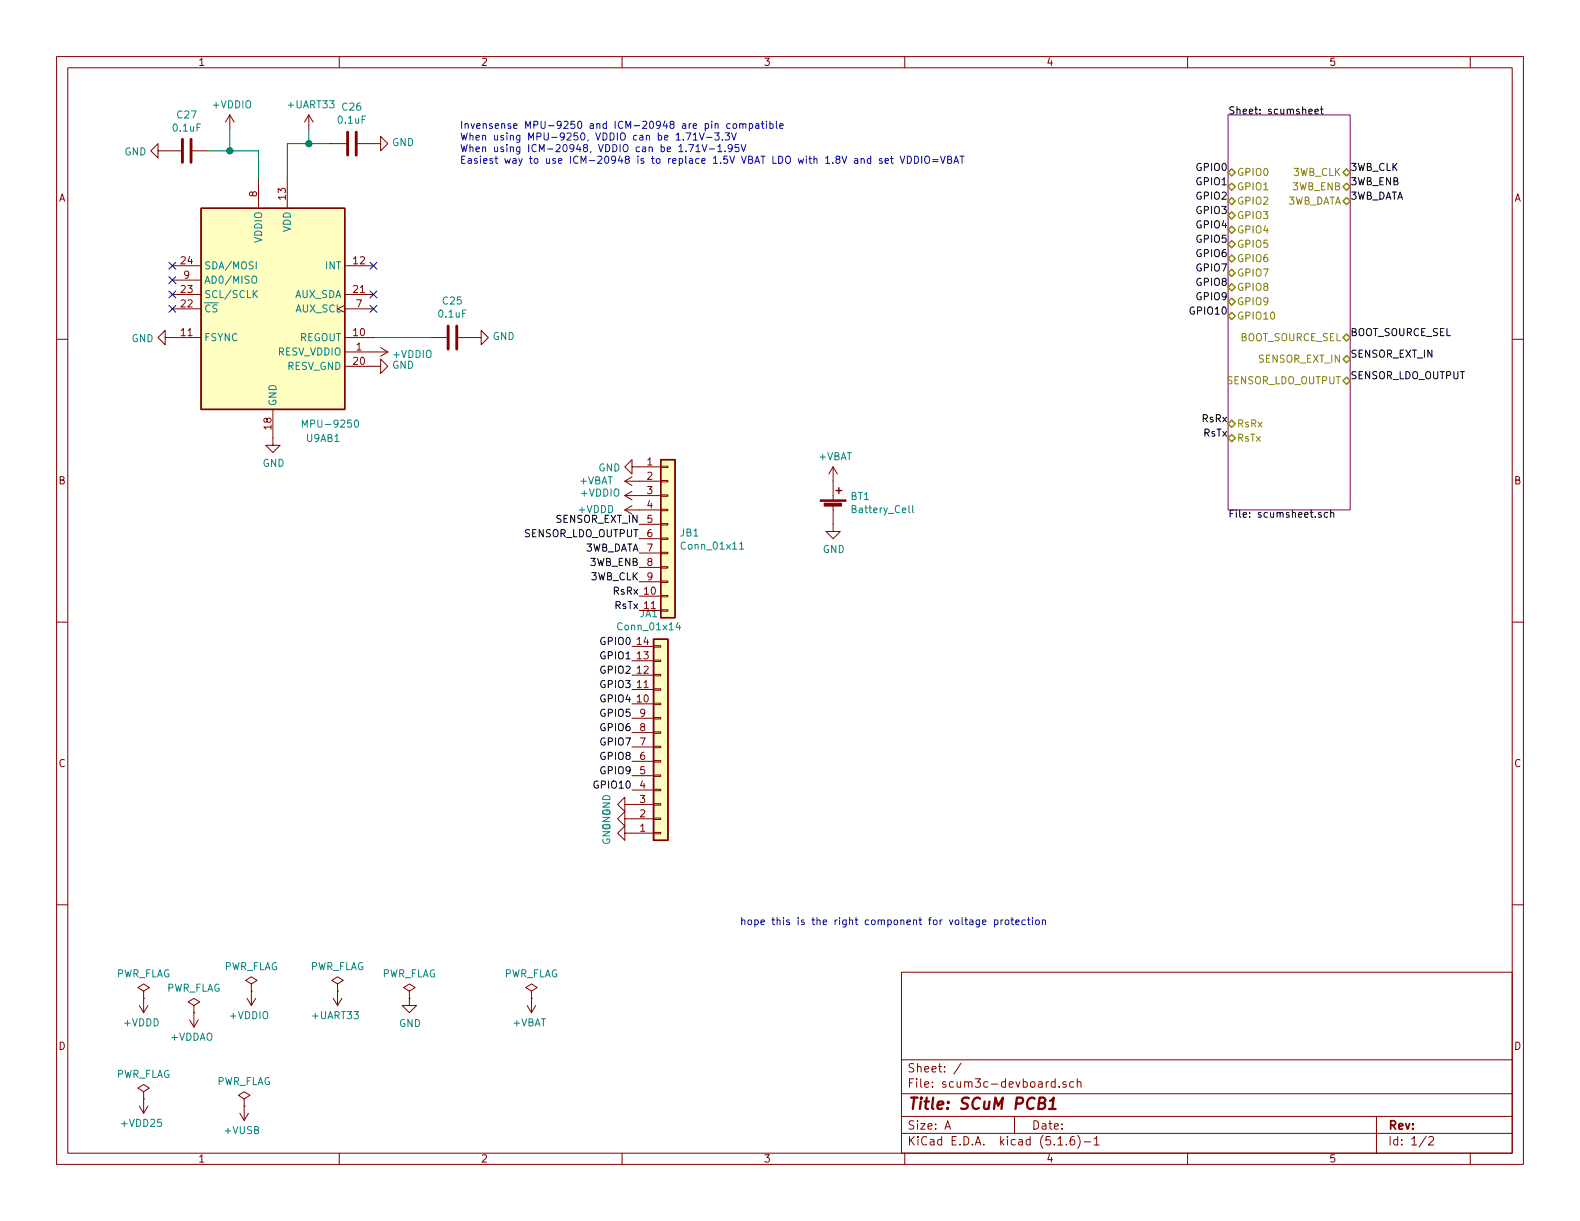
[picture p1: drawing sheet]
EESchema Schematic File Version 4
EELAYER 30 0
EELAYER END
$Descr A 11000 8500
encoding utf-8
Sheet 1 2
Title "SCuM PCB1"
Date ""
Rev ""
Comp ""
Comment1 ""
Comment2 ""
Comment3 ""
Comment4 ""
$EndDescr
NoConn ~ 1200 1950
Wire Wire Line
	3000 2350 2600 2350
$Comp
L power:GND #PWR?
U 1 1
P 3300 2350
AR Path="/5F3B307E/5F3A824C" Ref="#PWR?"  Part="1" 
AR Path="/5F3A824C" Ref="#PWR0101"  Part="1" 
F 0 "#PWR0101" H 3300 2100 50  0001 C CNN
F 1 "GND" V 3305 2222 50  0000 R CNN
F 2 "" H 3300 2350 50  0001 C CNN
F 3 "" H 3300 2350 50  0001 C CNN
	1    3300 2350
	0    -1   -1   0   
$EndComp
$Comp
L Device:C C?
U 1 1
P 3150 2350
AR Path="/5F3B307E/5F3A8252" Ref="C?"  Part="1" 
AR Path="/5F3A8252" Ref="C25"  Part="1" 
F 0 "C25" V 3402 2350 50  0000 C CNN
F 1 "0.1uF" V 3311 2350 50  0000 C CNN
F 2 "Capacitor_SMD:C_0402_1005Metric" H 3188 2200 50  0001 C CNN
F 3 "~" H 3150 2350 50  0001 C CNN
	1    3150 2350
	0    -1   -1   0   
$EndComp
Wire Wire Line
	2150 1000 2300 1000
Connection ~ 2150 1000
Wire Wire Line
	2150 1000 2150 900 
Wire Wire Line
	2000 1000 2150 1000
NoConn ~ 1200 1850
NoConn ~ 1200 2150
NoConn ~ 1200 2050
$Comp
L power:GND #PWR?
U 1 1
P 1200 2350
AR Path="/5F3B307E/5F3A825F" Ref="#PWR?"  Part="1" 
AR Path="/5F3A825F" Ref="#PWR0102"  Part="1" 
F 0 "#PWR0102" H 1200 2100 50  0001 C CNN
F 1 "GND" V 1205 2222 50  0000 R CNN
F 2 "" H 1200 2350 50  0001 C CNN
F 3 "" H 1200 2350 50  0001 C CNN
	1    1200 2350
	0    1    1    0   
$EndComp
$Comp
L power:GND #PWR?
U 1 1
P 1900 3050
AR Path="/5F3B307E/5F3A8265" Ref="#PWR?"  Part="1" 
AR Path="/5F3A8265" Ref="#PWR0103"  Part="1" 
F 0 "#PWR0103" H 1900 2800 50  0001 C CNN
F 1 "GND" H 1905 2877 50  0000 C CNN
F 2 "" H 1900 3050 50  0001 C CNN
F 3 "" H 1900 3050 50  0001 C CNN
	1    1900 3050
	1    0    0    -1  
$EndComp
$Comp
L power:GND #PWR?
U 1 1
P 2600 1000
AR Path="/5F3B307E/5F3A826B" Ref="#PWR?"  Part="1" 
AR Path="/5F3A826B" Ref="#PWR0104"  Part="1" 
F 0 "#PWR0104" H 2600 750 50  0001 C CNN
F 1 "GND" V 2605 872 50  0000 R CNN
F 2 "" H 2600 1000 50  0001 C CNN
F 3 "" H 2600 1000 50  0001 C CNN
	1    2600 1000
	0    -1   -1   0   
$EndComp
$Comp
L Device:C C?
U 1 1
P 2450 1000
AR Path="/5F3B307E/5F3A8271" Ref="C?"  Part="1" 
AR Path="/5F3A8271" Ref="C26"  Part="1" 
F 0 "C26" V 2702 1000 50  0000 C CNN
F 1 "0.1uF" V 2611 1000 50  0000 C CNN
F 2 "Capacitor_SMD:C_0402_1005Metric" H 2488 850 50  0001 C CNN
F 3 "~" H 2450 1000 50  0001 C CNN
	1    2450 1000
	0    -1   -1   0   
$EndComp
$Comp
L draft1library:+UART33 #PWR?
U 1 1
P 2150 900
AR Path="/5F3B307E/5F3A8279" Ref="#PWR?"  Part="1" 
AR Path="/5F3A8279" Ref="#PWR0105"  Part="1" 
F 0 "#PWR0105" H 2150 750 50  0001 C CNN
F 1 "+UART33" H 2165 1073 50  0000 C CNN
F 2 "" H 2150 900 50  0001 C CNN
F 3 "" H 2150 900 50  0001 C CNN
	1    2150 900 
	1    0    0    -1  
$EndComp
Wire Wire Line
	2000 1000 2000 1250
$Comp
L power:GND #PWR?
U 1 1
P 1150 1050
AR Path="/5F3B307E/5F3A8280" Ref="#PWR?"  Part="1" 
AR Path="/5F3A8280" Ref="#PWR0106"  Part="1" 
F 0 "#PWR0106" H 1150 800 50  0001 C CNN
F 1 "GND" V 1155 922 50  0000 R CNN
F 2 "" H 1150 1050 50  0001 C CNN
F 3 "" H 1150 1050 50  0001 C CNN
	1    1150 1050
	0    1    1    0   
$EndComp
$Comp
L Device:C C?
U 1 1
P 1300 1050
AR Path="/5F3B307E/5F3A8286" Ref="C?"  Part="1" 
AR Path="/5F3A8286" Ref="C27"  Part="1" 
F 0 "C27" V 1048 1050 50  0000 C CNN
F 1 "0.1uF" V 1139 1050 50  0000 C CNN
F 2 "Capacitor_SMD:C_0402_1005Metric" H 1338 900 50  0001 C CNN
F 3 "~" H 1300 1050 50  0001 C CNN
	1    1300 1050
	0    1    1    0   
$EndComp
$Comp
L draft1library:+VDDIO #PWR?
U 1 1
P 1600 900
AR Path="/5F3B307E/5F3A828C" Ref="#PWR?"  Part="1" 
AR Path="/5F3A828C" Ref="#PWR0107"  Part="1" 
F 0 "#PWR0107" H 1600 750 50  0001 C CNN
F 1 "+VDDIO" H 1615 1073 50  0000 C CNN
F 2 "" H 1600 900 50  0001 C CNN
F 3 "" H 1600 900 50  0001 C CNN
	1    1600 900 
	1    0    0    -1  
$EndComp
NoConn ~ 2600 2150
NoConn ~ 2600 1850
$Comp
L draft1library:+VDDIO #PWR?
U 1 1
P 2600 2450
AR Path="/5F3B307E/5F3A8294" Ref="#PWR?"  Part="1" 
AR Path="/5F3A8294" Ref="#PWR0108"  Part="1" 
F 0 "#PWR0108" H 2600 2300 50  0001 C CNN
F 1 "+VDDIO" V 2615 2578 50  0000 L CNN
F 2 "" H 2600 2450 50  0001 C CNN
F 3 "" H 2600 2450 50  0001 C CNN
	1    2600 2450
	0    1    1    0   
$EndComp
$Comp
L Sensor_Motion:MPU-9250 U9AB?
U 1 1
P 1900 2150
AR Path="/5F3B307E/5F3A829A" Ref="U9AB?"  Part="1" 
AR Path="/5F3A829A" Ref="U9AB1"  Part="1" 
F 0 "U9AB1" H 2250 1250 50  0000 C CNN
F 1 "MPU-9250" H 2300 1350 50  0000 C CNN
F 2 "Sensor_Motion:InvenSense_QFN-24_3x3mm_P0.4mm" H 1900 1150 50  0001 C CNN
F 3 "https://store.invensense.com/datasheets/invensense/MPU9250REV1.0.pdf" H 1900 2000 50  0001 C CNN
	1    1900 2150
	1    0    0    -1  
$EndComp
$Comp
L power:PWR_FLAG #FLG0101
U 1 1
P 2850 6950
AR Path="/5F3F179B" Ref="#FLG0101"  Part="1" 
AR Path="/5F3B0B28/5F3F179B" Ref="#FLG?"  Part="1" 
F 0 "#FLG0101" H 2850 7025 50  0001 C CNN
F 1 "PWR_FLAG" H 2850 7123 50  0000 C CNN
F 2 "" H 2850 6950 50  0001 C CNN
F 3 "~" H 2850 6950 50  0001 C CNN
	1    2850 6950
	1    0    0    -1  
$EndComp
$Comp
L power:PWR_FLAG #FLG0102
U 1 1
P 3700 6950
AR Path="/5F3F17A1" Ref="#FLG0102"  Part="1" 
AR Path="/5F3B0B28/5F3F17A1" Ref="#FLG?"  Part="1" 
F 0 "#FLG0102" H 3700 7025 50  0001 C CNN
F 1 "PWR_FLAG" H 3700 7123 50  0000 C CNN
F 2 "" H 3700 6950 50  0001 C CNN
F 3 "~" H 3700 6950 50  0001 C CNN
	1    3700 6950
	1    0    0    -1  
$EndComp
$Comp
L power:GND #PWR0113
U 1 1
P 2850 6950
AR Path="/5F3F17A7" Ref="#PWR0113"  Part="1" 
AR Path="/5F3B0B28/5F3F17A7" Ref="#PWR?"  Part="1" 
F 0 "#PWR0113" H 2850 6700 50  0001 C CNN
F 1 "GND" H 2855 6777 50  0000 C CNN
F 2 "" H 2850 6950 50  0001 C CNN
F 3 "" H 2850 6950 50  0001 C CNN
	1    2850 6950
	1    0    0    -1  
$EndComp
$Comp
L draft1library:+VBAT #PWR0114
U 1 1
P 3700 6950
AR Path="/5F3F17AD" Ref="#PWR0114"  Part="1" 
AR Path="/5F3B0B28/5F3F17AD" Ref="#PWR?"  Part="1" 
F 0 "#PWR0114" H 3700 6800 50  0001 C CNN
F 1 "+VBAT" H 3715 7123 50  0000 C CNN
F 2 "" H 3700 6950 50  0001 C CNN
F 3 "" H 3700 6950 50  0001 C CNN
	1    3700 6950
	-1   0    0    1   
$EndComp
$Comp
L power:PWR_FLAG #FLG0103
U 1 1
P 2350 6900
AR Path="/5F3F17B3" Ref="#FLG0103"  Part="1" 
AR Path="/5F3B0B28/5F3F17B3" Ref="#FLG?"  Part="1" 
F 0 "#FLG0103" H 2350 6975 50  0001 C CNN
F 1 "PWR_FLAG" H 2350 7073 50  0000 C CNN
F 2 "" H 2350 6900 50  0001 C CNN
F 3 "~" H 2350 6900 50  0001 C CNN
	1    2350 6900
	1    0    0    -1  
$EndComp
$Comp
L draft1library:+UART33 #PWR0115
U 1 1
P 2350 6900
AR Path="/5F3F17B9" Ref="#PWR0115"  Part="1" 
AR Path="/5F3B0B28/5F3F17B9" Ref="#PWR?"  Part="1" 
F 0 "#PWR0115" H 2350 6750 50  0001 C CNN
F 1 "+UART33" H 2365 7073 50  0000 C CNN
F 2 "" H 2350 6900 50  0001 C CNN
F 3 "" H 2350 6900 50  0001 C CNN
	1    2350 6900
	-1   0    0    1   
$EndComp
$Comp
L power:PWR_FLAG #FLG0104
U 1 1
P 1750 6900
AR Path="/5F3F17BF" Ref="#FLG0104"  Part="1" 
AR Path="/5F3B0B28/5F3F17BF" Ref="#FLG?"  Part="1" 
F 0 "#FLG0104" H 1750 6975 50  0001 C CNN
F 1 "PWR_FLAG" H 1750 7073 50  0000 C CNN
F 2 "" H 1750 6900 50  0001 C CNN
F 3 "~" H 1750 6900 50  0001 C CNN
	1    1750 6900
	1    0    0    -1  
$EndComp
$Comp
L draft1library:+VDDIO #PWR0116
U 1 1
P 1750 6900
F 0 "#PWR0116" H 1750 6750 50  0001 C CNN
F 1 "+VDDIO" H 1765 7073 50  0000 C CNN
F 2 "" H 1750 6900 50  0001 C CNN
F 3 "" H 1750 6900 50  0001 C CNN
	1    1750 6900
	-1   0    0    1   
$EndComp
$Comp
L power:PWR_FLAG #FLG0105
U 1 1
P 1000 6950
AR Path="/5F3F2540" Ref="#FLG0105"  Part="1" 
AR Path="/5F3B0B28/5F3F2540" Ref="#FLG?"  Part="1" 
F 0 "#FLG0105" H 1000 7025 50  0001 C CNN
F 1 "PWR_FLAG" H 1000 7123 50  0000 C CNN
F 2 "" H 1000 6950 50  0001 C CNN
F 3 "~" H 1000 6950 50  0001 C CNN
	1    1000 6950
	1    0    0    -1  
$EndComp
$Comp
L draft1library:+VDDD #PWR0117
U 1 1
P 1000 6950
F 0 "#PWR0117" H 1000 6800 50  0001 C CNN
F 1 "+VDDD" H 1015 7123 50  0000 C CNN
F 2 "" H 1000 6950 50  0001 C CNN
F 3 "" H 1000 6950 50  0001 C CNN
	1    1000 6950
	-1   0    0    1   
$EndComp
$Comp
L power:PWR_FLAG #FLG0106
U 1 1
P 1350 7050
AR Path="/5F3F3173" Ref="#FLG0106"  Part="1" 
AR Path="/5F3B0B28/5F3F3173" Ref="#FLG?"  Part="1" 
F 0 "#FLG0106" H 1350 7125 50  0001 C CNN
F 1 "PWR_FLAG" H 1350 7223 50  0000 C CNN
F 2 "" H 1350 7050 50  0001 C CNN
F 3 "~" H 1350 7050 50  0001 C CNN
	1    1350 7050
	1    0    0    -1  
$EndComp
$Comp
L draft1library:+VDDAO #PWR0118
U 1 1
P 1350 7050
F 0 "#PWR0118" H 1350 6900 50  0001 C CNN
F 1 "+VDDAO" H 1365 7223 50  0000 C CNN
F 2 "" H 1350 7050 50  0001 C CNN
F 3 "" H 1350 7050 50  0001 C CNN
	1    1350 7050
	-1   0    0    1   
$EndComp
$Comp
L power:PWR_FLAG #FLG0107
U 1 1
P 1000 7650
AR Path="/5F3F3E4C" Ref="#FLG0107"  Part="1" 
AR Path="/5F3B0B28/5F3F3E4C" Ref="#FLG?"  Part="1" 
F 0 "#FLG0107" H 1000 7725 50  0001 C CNN
F 1 "PWR_FLAG" H 1000 7823 50  0000 C CNN
F 2 "" H 1000 7650 50  0001 C CNN
F 3 "~" H 1000 7650 50  0001 C CNN
	1    1000 7650
	1    0    0    -1  
$EndComp
$Comp
L draft1library:+VDD25 #PWR0119
U 1 1
P 1000 7650
F 0 "#PWR0119" H 1000 7500 50  0001 C CNN
F 1 "+VDD25" H 1015 7823 50  0000 C CNN
F 2 "" H 1000 7650 50  0001 C CNN
F 3 "" H 1000 7650 50  0001 C CNN
	1    1000 7650
	-1   0    0    1   
$EndComp
Text Label 8550 1200 2    50   ~ 0
GPIO0
Text Label 8550 1300 2    50   ~ 0
GPIO1
Text Label 8550 1400 2    50   ~ 0
GPIO2
Text Label 8550 1500 2    50   ~ 0
GPIO3
Text Label 8550 1600 2    50   ~ 0
GPIO4
Text Label 8550 1700 2    50   ~ 0
GPIO5
Text Label 8550 1800 2    50   ~ 0
GPIO6
Text Label 8550 1900 2    50   ~ 0
GPIO7
Text Notes 3200 1150 0    50   ~ 0
Invensense MPU-9250 and ICM-20948 are pin compatible\nWhen using MPU-9250, VDDIO can be 1.71V-3.3V\nWhen using ICM-20948, VDDIO can be 1.71V-1.95V\nEasiest way to use ICM-20948 is to replace 1.5V VBAT LDO with 1.8V and set VDDIO=VBAT
Wire Wire Line
	1450 1050 1600 1050
Wire Wire Line
	1800 1050 1800 1250
Wire Wire Line
	1600 900  1600 1050
Connection ~ 1600 1050
Wire Wire Line
	1600 1050 1800 1050
NoConn ~ 2600 2050
$Comp
L power:GND #PWR0211
U 1 1
P 2600 2550
F 0 "#PWR0211" H 2600 2300 50  0001 C CNN
F 1 "GND" V 2605 2422 50  0000 R CNN
F 2 "" H 2600 2550 50  0001 C CNN
F 3 "" H 2600 2550 50  0001 C CNN
	1    2600 2550
	0    -1   -1   0   
$EndComp
$Comp
L draft1library:+VUSB #PWR0200
U 1 1
P 1700 7700
F 0 "#PWR0200" H 1700 7550 50  0001 C CNN
F 1 "+VUSB" H 1715 7873 50  0000 C CNN
F 2 "" H 1700 7700 50  0001 C CNN
F 3 "" H 1700 7700 50  0001 C CNN
	1    1700 7700
	-1   0    0    1   
$EndComp
$Comp
L power:PWR_FLAG #FLG0108
U 1 1
P 1700 7700
AR Path="/5F3B796B" Ref="#FLG0108"  Part="1" 
AR Path="/5F3B0B28/5F3B796B" Ref="#FLG?"  Part="1" 
F 0 "#FLG0108" H 1700 7775 50  0001 C CNN
F 1 "PWR_FLAG" H 1700 7873 50  0000 C CNN
F 2 "" H 1700 7700 50  0001 C CNN
F 3 "~" H 1700 7700 50  0001 C CNN
	1    1700 7700
	1    0    0    -1  
$EndComp
Text Notes 5150 6450 0    50   ~ 0
hope this is the right component for voltage protection
Text Label 9400 1200 0    50   ~ 0
3WB_CLK
Text Label 9400 1300 0    50   ~ 0
3WB_ENB
Text Label 9400 1400 0    50   ~ 0
3WB_DATA
$Comp
L power:GND #PWR0120
U 1 1
P 5800 3650
F 0 "#PWR0120" H 5800 3400 50  0001 C CNN
F 1 "GND" H 5805 3477 50  0000 C CNN
F 2 "" H 5800 3650 50  0001 C CNN
F 3 "" H 5800 3650 50  0001 C CNN
	1    5800 3650
	1    0    0    -1  
$EndComp
$Comp
L draft1library:+VBAT #PWR0121
U 1 1
P 5800 3350
F 0 "#PWR0121" H 5800 3200 50  0001 C CNN
F 1 "+VBAT" H 5815 3523 50  0000 C CNN
F 2 "" H 5800 3350 50  0001 C CNN
F 3 "" H 5800 3350 50  0001 C CNN
	1    5800 3350
	1    0    0    -1  
$EndComp
$Comp
L Device:Battery_Cell BT1
U 1 1
P 5800 3550
F 0 "BT1" H 5918 3646 50  0000 L CNN
F 1 "Battery_Cell" H 5918 3555 50  0000 L CNN
F 2 "SamacSys_Parts:2986" V 5800 3610 50  0001 C CNN
F 3 "~" V 5800 3610 50  0001 C CNN
	1    5800 3550
	1    0    0    -1  
$EndComp
$Comp
L draft1library:+VBAT #PWR?
U 1 1
P 4450 3350
AR Path="/5F3B1D81/5F7B958D" Ref="#PWR?"  Part="1" 
AR Path="/5F41418C/5F7B958D" Ref="#PWR?"  Part="1" 
AR Path="/5F414989/5F7B958D" Ref="#PWR?"  Part="1" 
AR Path="/5F7B958D" Ref="#PWR0109"  Part="1" 
F 0 "#PWR0109" H 4450 3200 50  0001 C CNN
F 1 "+VBAT" V 4450 3650 50  0000 C CNN
F 2 "" H 4450 3350 50  0001 C CNN
F 3 "" H 4450 3350 50  0001 C CNN
	1    4450 3350
	0    -1   -1   0   
$EndComp
Text Label 9400 2350 0    50   ~ 0
BOOT_SOURCE_SEL
Text Label 8550 2950 2    50   ~ 0
RsRx
Text Label 8550 3050 2    50   ~ 0
RsTx
$Comp
L power:GND #PWR0124
U 1 1
P 4450 3250
F 0 "#PWR0124" H 4450 3000 50  0001 C CNN
F 1 "GND" V 4455 3122 50  0000 R CNN
F 2 "" H 4450 3250 50  0001 C CNN
F 3 "" H 4450 3250 50  0001 C CNN
	1    4450 3250
	0    1    1    0   
$EndComp
$Comp
L draft1library:+VDDIO #PWR?
U 1 1
P 4450 3450
AR Path="/5F3B1D81/5F7B959A" Ref="#PWR?"  Part="1" 
AR Path="/5F7B959A" Ref="#PWR0110"  Part="1" 
F 0 "#PWR0110" H 4450 3300 50  0001 C CNN
F 1 "+VDDIO" V 4465 3578 50  0000 L CNN
F 2 "" H 4450 3450 50  0001 C CNN
F 3 "" H 4450 3450 50  0001 C CNN
	1    4450 3450
	0    -1   -1   0   
$EndComp
Text Label 4450 4150 2    50   ~ 0
RsRx
Text Label 4450 4250 2    50   ~ 0
RsTx
Text Label 4450 4050 2    50   ~ 0
3WB_CLK
Text Label 4450 3950 2    50   ~ 0
3WB_ENB
Text Label 4450 3850 2    50   ~ 0
3WB_DATA
Text Label 4400 4500 2    50   ~ 0
GPIO0
Text Label 4400 4700 2    50   ~ 0
GPIO2
Text Label 4400 4900 2    50   ~ 0
GPIO4
Text Label 4400 5100 2    50   ~ 0
GPIO6
Text Label 4400 5200 2    50   ~ 0
GPIO7
Text Label 4400 4600 2    50   ~ 0
GPIO1
Text Label 4400 4800 2    50   ~ 0
GPIO3
Text Label 4400 5000 2    50   ~ 0
GPIO5
$Sheet
S 8550 800  850  2750
U 5F3B1D81
F0 "scumsheet" 50
F1 "scumsheet.sch" 50
F2 "GPIO1" B L 8550 1300 50 
F3 "GPIO2" B L 8550 1400 50 
F4 "GPIO3" B L 8550 1500 50 
F5 "GPIO4" B L 8550 1600 50 
F6 "GPIO5" B L 8550 1700 50 
F7 "GPIO6" B L 8550 1800 50 
F8 "GPIO7" B L 8550 1900 50 
F9 "GPIO0" B L 8550 1200 50 
F10 "3WB_CLK" B R 9400 1200 50 
F11 "3WB_ENB" B R 9400 1300 50 
F12 "3WB_DATA" B R 9400 1400 50 
F13 "RsTx" B L 8550 3050 50 
F14 "RsRx" B L 8550 2950 50 
F15 "BOOT_SOURCE_SEL" B R 9400 2350 50 
F16 "SENSOR_EXT_IN" B R 9400 2500 50 
F17 "SENSOR_LDO_OUTPUT" B R 9400 2650 50 
F18 "GPIO8" B L 8550 2000 50 
F19 "GPIO9" B L 8550 2100 50 
F20 "GPIO10" B L 8550 2200 50 
$EndSheet
$Comp
L draft1library:+VDDD #PWR0111
U 1 1
P 4450 3550
F 0 "#PWR0111" H 4450 3400 50  0001 C CNN
F 1 "+VDDD" V 4450 3850 50  0000 C CNN
F 2 "" H 4450 3550 50  0001 C CNN
F 3 "" H 4450 3550 50  0001 C CNN
	1    4450 3550
	0    -1   -1   0   
$EndComp
Text Label 9400 2500 0    50   ~ 0
SENSOR_EXT_IN
Text Label 9400 2650 0    50   ~ 0
SENSOR_LDO_OUTPUT
$Comp
L Connector_Generic:Conn_01x11 JB1
U 1 1
P 4650 3750
F 0 "JB1" H 4730 3792 50  0000 L CNN
F 1 "Conn_01x11" H 4730 3701 50  0000 L CNN
F 2 "Connector_PinHeader_1.27mm:PinHeader_1x11_P1.27mm_Vertical" H 4650 3750 50  0001 C CNN
F 3 "~" H 4650 3750 50  0001 C CNN
	1    4650 3750
	1    0    0    -1  
$EndComp
Text Label 4450 3650 2    50   ~ 0
SENSOR_EXT_IN
Text Label 4450 3750 2    50   ~ 0
SENSOR_LDO_OUTPUT
Text Label 8550 2000 2    50   ~ 0
GPIO8
Text Label 8550 2100 2    50   ~ 0
GPIO9
Text Label 8550 2200 2    50   ~ 0
GPIO10
Text Label 4400 5300 2    50   ~ 0
GPIO8
Text Label 4400 5400 2    50   ~ 0
GPIO9
Text Label 4400 5500 2    50   ~ 0
GPIO10
$Comp
L Connector_Generic:Conn_01x14 JA1
U 1 1
P 4600 5200
F 0 "JA1" H 4518 4275 50  0000 C CNN
F 1 "Conn_01x14" H 4518 4366 50  0000 C CNN
F 2 "Connector_PinHeader_1.27mm:PinHeader_1x14_P1.27mm_Vertical" H 4600 5200 50  0001 C CNN
F 3 "~" H 4600 5200 50  0001 C CNN
	1    4600 5200
	1    0    0    1   
$EndComp
$Comp
L power:GND #PWR0112
U 1 1
P 4400 5600
AR Path="/5FCC0D5E" Ref="#PWR0112"  Part="1" 
AR Path="/5F3B0B28/5FCC0D5E" Ref="#PWR?"  Part="1" 
F 0 "#PWR0112" H 4400 5350 50  0001 C CNN
F 1 "GND" H 4405 5427 50  0000 C CNN
F 2 "" H 4400 5600 50  0001 C CNN
F 3 "" H 4400 5600 50  0001 C CNN
	1    4400 5600
	0    1    1    0   
$EndComp
$Comp
L power:GND #PWR0122
U 1 1
P 4400 5700
AR Path="/5FCC1320" Ref="#PWR0122"  Part="1" 
AR Path="/5F3B0B28/5FCC1320" Ref="#PWR?"  Part="1" 
F 0 "#PWR0122" H 4400 5450 50  0001 C CNN
F 1 "GND" H 4405 5527 50  0000 C CNN
F 2 "" H 4400 5700 50  0001 C CNN
F 3 "" H 4400 5700 50  0001 C CNN
	1    4400 5700
	0    1    1    0   
$EndComp
$Comp
L power:GND #PWR0123
U 1 1
P 4400 5800
AR Path="/5FCC1462" Ref="#PWR0123"  Part="1" 
AR Path="/5F3B0B28/5FCC1462" Ref="#PWR?"  Part="1" 
F 0 "#PWR0123" H 4400 5550 50  0001 C CNN
F 1 "GND" H 4405 5627 50  0000 C CNN
F 2 "" H 4400 5800 50  0001 C CNN
F 3 "" H 4400 5800 50  0001 C CNN
	1    4400 5800
	0    1    1    0   
$EndComp
$EndSCHEMATC
